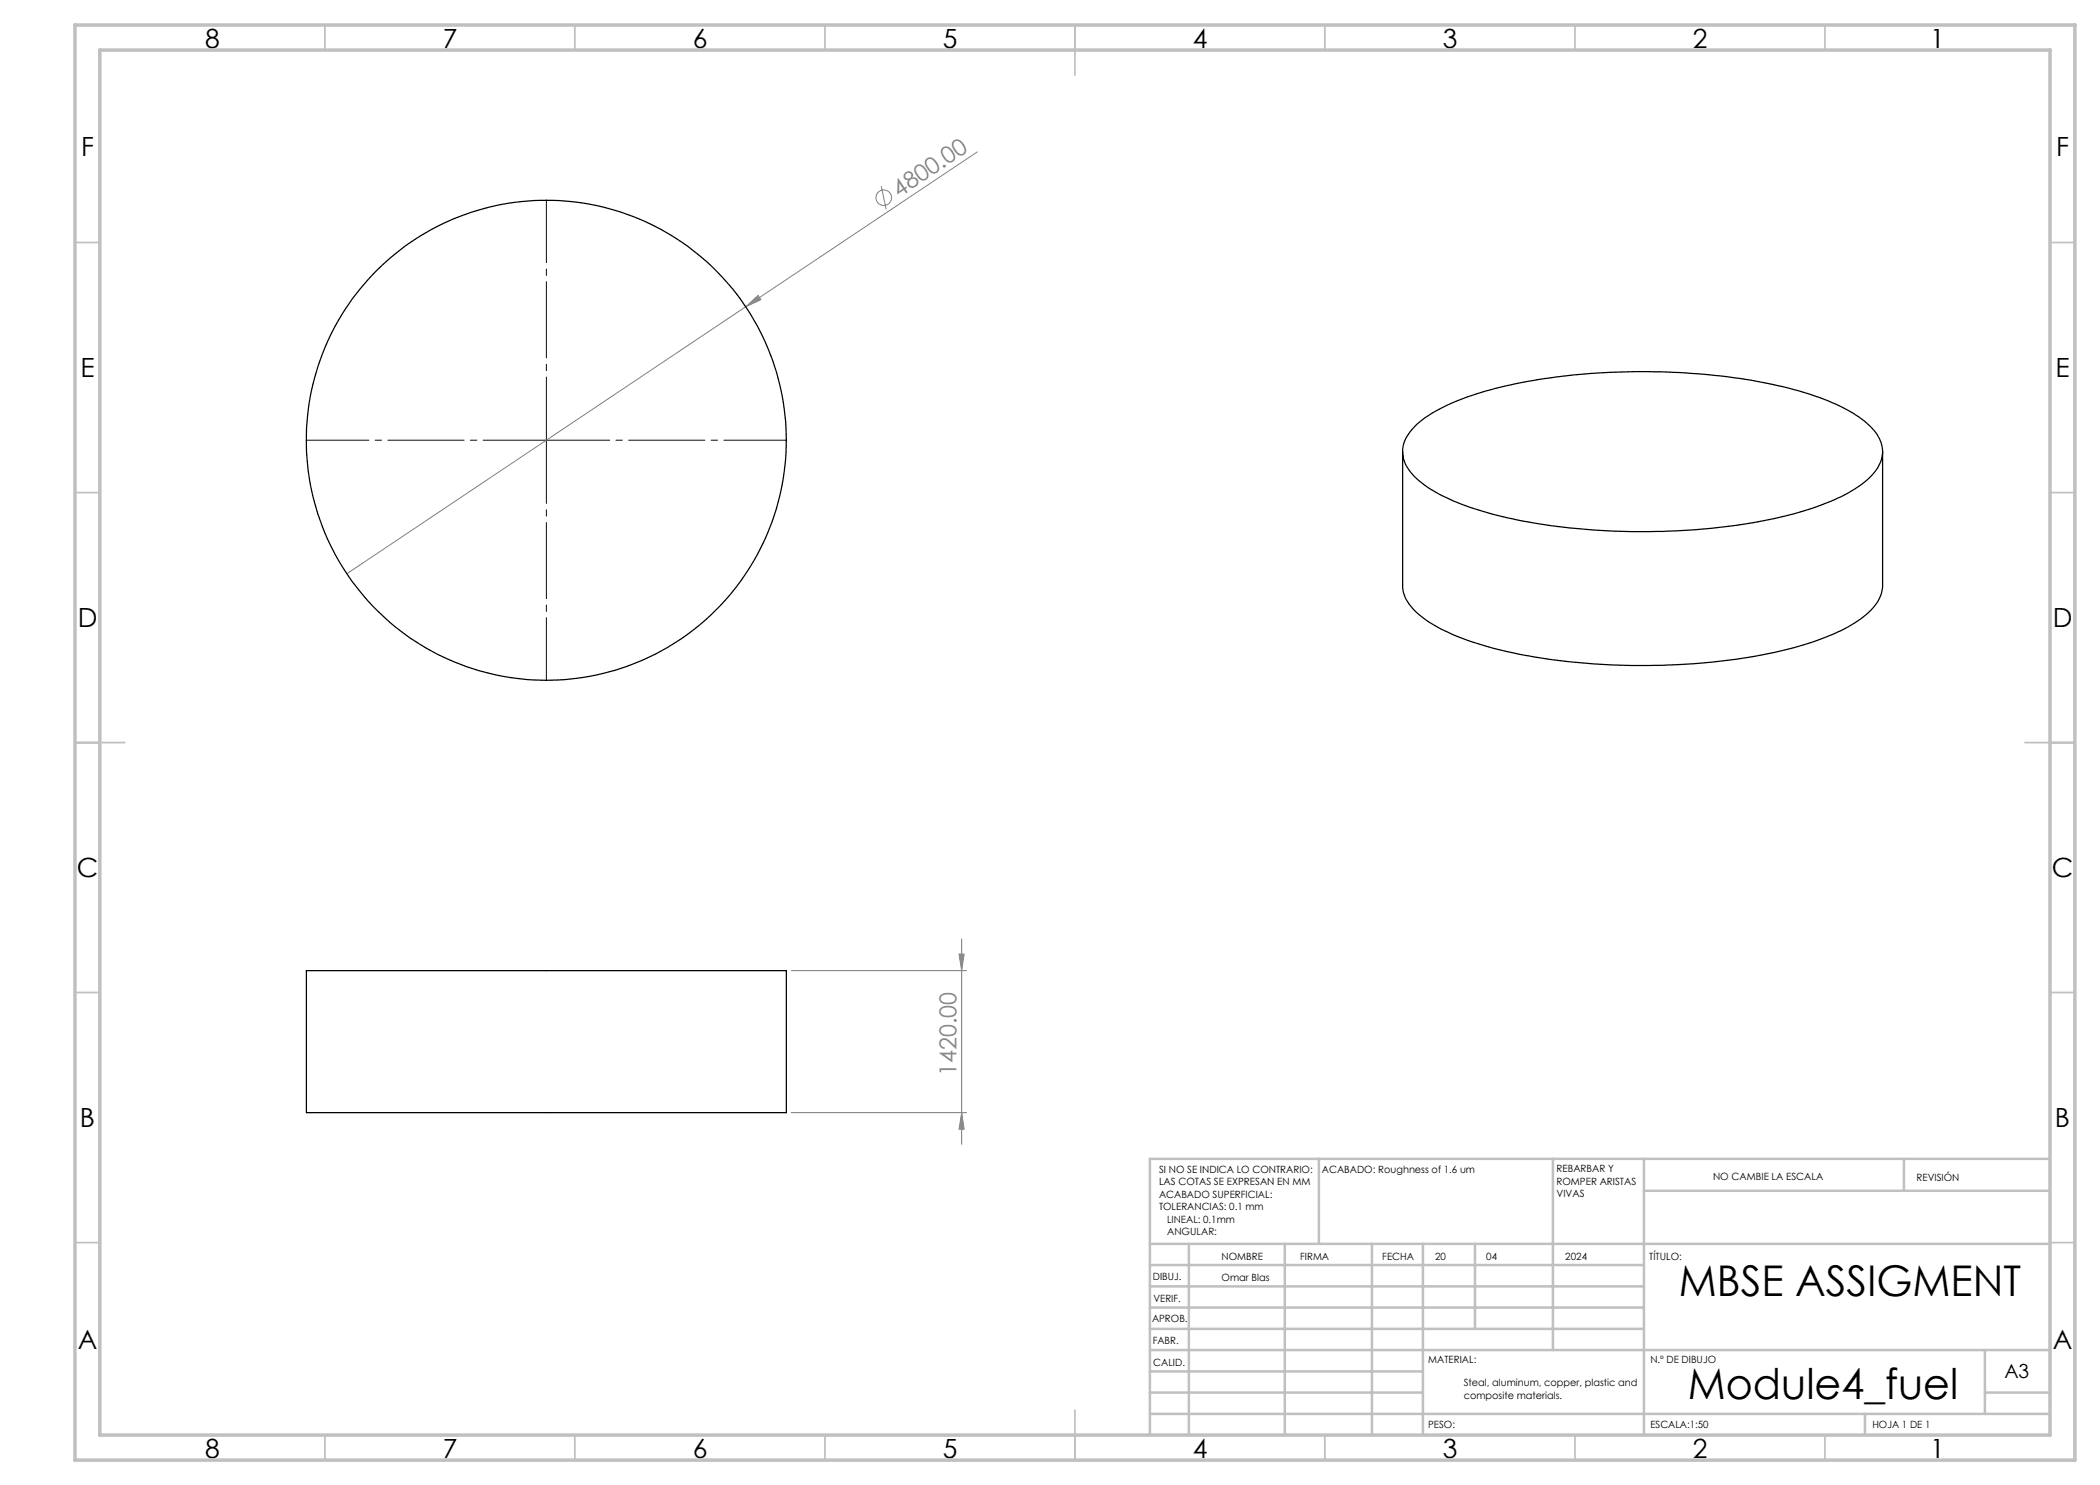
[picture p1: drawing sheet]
<svg xmlns="http://www.w3.org/2000/svg" width="420mm" height="297mm" viewBox="0 0 420 297" stroke-linecap="round" stroke-linejoin="round" font-family="sans-serif">
<g fill="none" stroke="#808080" stroke-width=".2">
<path d="M176.2 37.2l1 4.7M195.5 30.4l-126.1 84.4M149.2 61.3l2.4-2.2 .6 .8zM158.3 194.1h35M191.8 190.8h1l-.5 3.3zM192.3 187.8v41.1M158.3 222.5h35M192.3 222.5l.5 3.3h-1z"/>
<circle cx="176.8" cy="39.5" r="1.55"/>
</g>
<path d="M109.2 88h-48M109.3 87.9v-47.9M109.3 88.1v48M109.4 88h47.9" fill="none" stroke="#000" stroke-width=".2" stroke-dasharray="15.2 1.3 1.3 1.3" stroke-dashoffset="2.7"/>
<path d="M109.2 88h.1M109.3 88v.1" fill="none" stroke="#000" stroke-width=".2"/>
<g fill="none" stroke="#c0c0c0" stroke-width=".35">
<path d="M65 5v5M115 5v5M165 5v5M215 5v10M265 5v5M315 5v5M365 5v5M15 48.5h5M410 48.5h5M15 98.5h5M410 98.5h5M15 148.5h10"/>
<path d="M405 148.5h10M15 198.5h5M410 198.5h5M15 248.5h5M410 248.5h5M65 287v5M115 287v5M165 287v5M215 282v10M265 287v5M315 287v5M365 287v5"/>
</g>
<g fill="none" stroke="#c0c0c0" stroke-width=".5">
<path d="M263.8 231.8v17M310.6 231.8v38.2M328.8 231.8v55.2M328.8 238.2h81.2M380.8 231.8v6.4M410 231.8h-180v55.2M230 248.8h180M230 257.3h98.8M230 253h98.8M237.8 248.8v38.2M257 248.8v38.2M274.4 248.8v38.2"/>
<path d="M284.6 248.8v38.2M295 248.8v17M230 265.8h98.8M230 261.5h98.8M230 278.5h54.6M230 274.3h54.6M230 270h180M397 278.5h13M397 270v12.8M230 282.8h180M373 282.8v4.2"/>
</g>
<path d="M15 5h400v287h-400zM20 10h390v277h-390z" fill="none" stroke="#c0c0c0" stroke-width=".7"/>
<g fill="#808080">
<path d="M149.2 61.3l2.4-2.2 .6 .8z"/>
<path d="M191.8 190.8h1l-.5 3.3zM192.3 222.5l.5 3.3h-1z"/>
</g>
<g fill="none" stroke="#000" stroke-width=".25">
<path d="M280.5 90.3v26.8a7.2 7.2 0 0 0 2.9 5.4 33.1 33.1 0 0 0 13.2 6.5 120.7 120.7 0 0 0 38.4 4 99.5 99.5 0 0 0 29.3-5.3 24.4 24.4 0 0 0 10.6-6.5 6.5 6.5 0 0 0 1.6-4.1v-26.8M283.2 85.1a33.6 33.6 0 0 1 13-6.6 122.1 122.1 0 0 1 40.8-3.9 98.6 98.6 0 0 1 27.8 5.3 24 24 0 0 1 10.3 6.6 6.1 6.1 0 0 1-.5 8.3 27.1 27.1 0 0 1-11.1 6.5 105.8 105.8 0 0 1-32.2 5 114.7 114.7 0 0 1-36.6-4.6 29.1 29.1 0 0 1-12.1-6.7 6.3 6.3 0 0 1 .2-9.5zM61.3 194.1h96v28.4h-96z"/>
<circle cx="109.3" cy="88.1" r="48"/>
</g>
<g font-size="8.5">
<text x="335.8" y="259.3">MBSE ASSIGMENT</text>
<text x="337.5" y="279.7">Module4_fuel</text>
</g>
<g font-size="5.3">
<text x="41" y="9.5">8</text>
<text x="88.5" y="9.5">7</text>
<text x="138.5" y="9.5">6</text>
<text x="188.5" y="9.5">5</text>
<text x="238.5" y="9.5">4</text>
<text x="288.5" y="9.5">3</text>
<text x="338.5" y="9.5">2</text>
<text x="386" y="9.5">1</text>
<text x="16.2" y="31.3">F</text>
<text x="411.2" y="31.3">F</text>
<text x="16.1" y="75.5">E</text>
<text x="411.1" y="75.5">E</text>
<text x="15.5" y="125.5">D</text>
<text x="410.5" y="125.5">D</text>
<text x="15.4" y="175.5">C</text>
<text x="410.4" y="175.5">C</text>
<text x="16" y="225.5">B</text>
<text x="411" y="225.5">B</text>
<text x="15.5" y="269.8">A</text>
<text x="410.5" y="269.8">A</text>
<text x="41" y="291.5">8</text>
<text x="88.5" y="291.5">7</text>
<text x="138.5" y="291.5">6</text>
<text x="188.5" y="291.5">5</text>
<text x="238.5" y="291.5">4</text>
<text x="288.5" y="291.5">3</text>
<text x="338.5" y="291.5">2</text>
<text x="386" y="291.5">1</text>
</g>
<g font-size="4.7" fill="#808080">
<text x="179.9" y="39.5" transform="rotate(-34 179.9 39.5)">4800.00</text>
<text x="191.3" y="215.2" transform="rotate(-90 191.3 215.2)">1420.00</text>
</g>
<text font-size="3.9" x="400.9" y="275.5">A3</text>
<g font-size="2">
<text x="231.8" y="234.6">SI NO SE INDICA LO CONTRARIO:</text>
<text x="231.8" y="237.1">LAS COTAS SE EXPRESAN EN MM</text>
<text x="231.8" y="239.6">ACABADO SUPERFICIAL:</text>
<text x="264.4" y="234.6">ACABADO: Roughness of 1.6 um</text>
<text x="311.3" y="234.5">REBARBAR Y</text>
<text x="311.3" y="237">ROMPER ARISTAS</text>
<text x="311.3" y="239.5">VIVAS</text>
<text x="342.6" y="236">NO CAMBIE LA ESCALA</text>
<text x="383.3" y="236.2">REVISIÓN</text>
<text x="231.8" y="242.1">TOLERANCIAS: 0.1 mm</text>
<text x="233.4" y="244.6">LINEAL: 0.1mm</text>
<text x="233.4" y="247.1">ANGULAR:</text>
<text x="244.3" y="252">NOMBRE</text>
<text x="260" y="251.9">FIRMA</text>
<text x="276.5" y="251.9">FECHA</text>
<text x="287" y="251.9">20</text>
<text x="297.2" y="251.9">04</text>
<text x="313.1" y="251.9">2024</text>
<text x="329.9" y="251.9">TÍTULO:</text>
<text x="230.6" y="256.1">DIBUJ.</text>
<text x="244.3" y="256.1">Omar Blas</text>
<text x="230.7" y="260.3">VERIF.</text>
<text x="230.4" y="264.4">APROB.</text>
<text x="230.5" y="268.8">FABR.</text>
<text x="230.7" y="273.1">CALID.</text>
<text x="285.6" y="272.5">MATERIAL:</text>
<text x="330.1" y="272.5">N.º DE DIBUJO</text>
<text x="292.8" y="277.2">Steal, aluminum, copper, plastic and</text>
<text x="292.8" y="279.7">composite materials.</text>
<text x="285.6" y="285.5">PESO:</text>
<text x="330.1" y="285.6">ESCALA:1:50</text>
<text x="374.5" y="285.6">HOJA 1 DE 1</text>
</g>
</svg>
